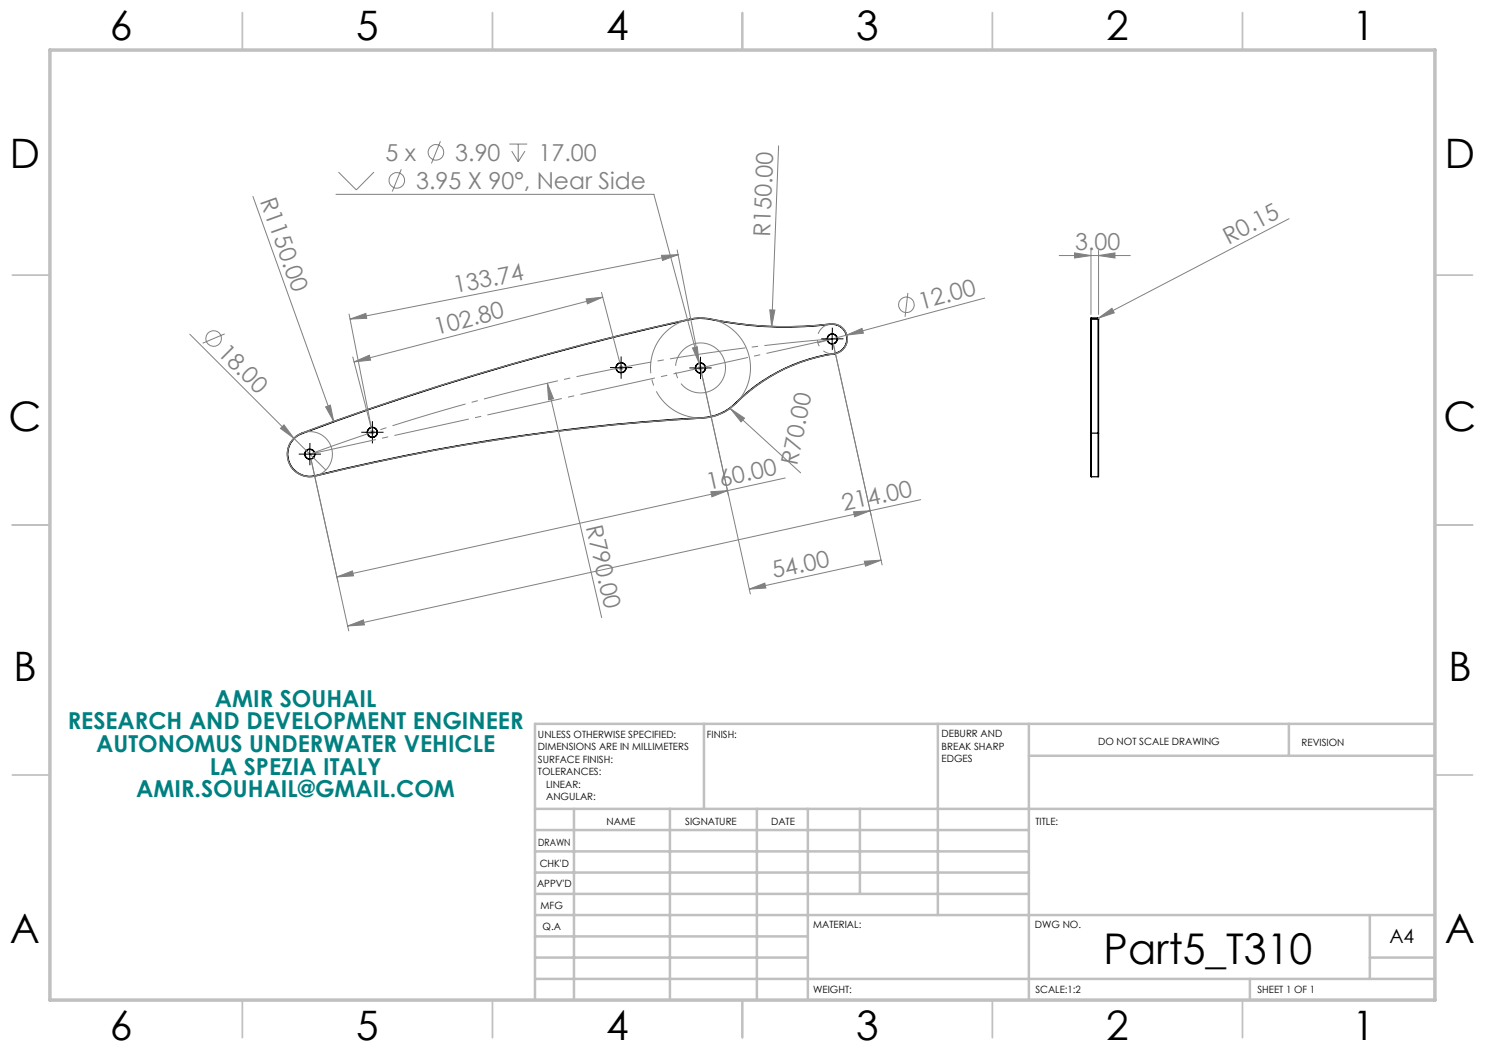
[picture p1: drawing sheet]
<svg xmlns="http://www.w3.org/2000/svg" width="297mm" height="210mm" viewBox="0 0 297 210" stroke-linecap="round" stroke-linejoin="round" font-family="sans-serif">
<g fill="none" stroke="#000" stroke-width=".25">
<path d="M137.9 63.8l.1 .1M137.9 63.8a572.4 572.4 0 0 0-77.5 22.8M138 63.9a568.5 568.5 0 0 0-77.6 22.8M142.1 63.9a73.9 73.9 0 0 0 24 1M142.1 63.9a9.2 9.2 0 0 0-4.1 0M142.1 63.8v.1M142.1 63.8a73.6 73.6 0 0 0 24 1M142.1 63.8a9.6 9.6 0 0 0-4.2 0M166.1 64.8v.1M166.1 64.9a2.94 2.94 0 0 1 3.2 2.5 2.94 2.94 0 0 1-2.4 3.3M166.1 64.8a3 3 0 0 1 3.3 2.6 3 3 0 0 1-2.5 3.4M166.9 70.7a35.3 35.3 0 0 0-19.8 9.9"/>
<path d="M166.9 70.7v.1M166.9 70.8a34.5 34.5 0 0 0-19.7 9.9M218.2 63.9v22.8M218.3 63.6l-.1 .3M218.3 63.8v22.8M218.3 63.8l-.1 .1M218.3 63.6v.2M218.3 63.6h1.3M218.3 63.8h1.3M219.6 63.6l.1 .3M219.6 63.8v22.8M219.6 63.8l.1 .1"/>
<path d="M219.6 63.6v.2M219.7 63.9v22.8M60.4 86.6a4.5 4.5 0 0 0-2.7 5.6 4.5 4.5 0 0 0 5.3 3M60.4 86.6v.1M60.4 86.7a4.4 4.4 0 0 0-2.7 5.4 4.4 4.4 0 0 0 5.3 3M63 95.1v.1M140.7 83.6a422.8 422.8 0 0 0-77.7 11.6M140.7 83.5a423.7 423.7 0 0 0-77.7 11.6M140.7 83.5v.1M147.1 80.6a10.1 10.1 0 0 1-6.4 2.9M147.1 80.6l.1 .1M147.2 80.7a10.3 10.3 0 0 1-6.5 2.9"/>
<path d="M218.2 86.7l.1 8.6M218.3 86.6l-.1 .1M218.3 86.6v8.7M218.3 95.3h1.3M218.3 86.6h1.3M219.6 86.6l.1 .1M219.6 86.6v8.7M219.7 86.7l-.1 8.6"/>
<circle cx="124.2" cy="73.5" r="1.02"/>
<circle cx="124.2" cy="73.5" r=".98"/>
<circle cx="140.1" cy="73.6" r="1.02"/>
<circle cx="140.1" cy="73.6" r=".98"/>
<circle cx="166.4" cy="67.8" r="1.02"/>
<circle cx="166.4" cy="67.8" r=".98"/>
<circle cx="62" cy="90.8" r="1.01"/>
<circle cx="62" cy="90.8" r=".97"/>
<circle cx="74.5" cy="86.5" r=".97"/>
<circle cx="74.5" cy="86.5" r="1.02"/>
</g>
<g fill="none" stroke="#808080" stroke-width=".2">
<path d="M50.6 39.3l16.1 45M67.2 38.9h63.6l9 33.8M67.7 34.4l3.6 3.6 3.5-3.6M80.3 33.9l-1.8 4.4M88.1 28.2l-1.8 4.5M101.9 28.8h3.5M102.3 30.2l1.3 2.1M103.6 28.8v3.5M105 30.2l-1.4 2.1M155.7 29.2l-1.4 36.1M117.2 59.8l3.3-.4-3 1.4zM120.3 58.5l3.7 14.1"/>
<path d="M120.5 59.4l-49.7 13M132.3 51.1l3.3-.2-3.1 1.2zM135.4 50l4.5 22.6M135.6 50.9l-65.6 12.9M181.6 58.6l-.6 4.8M197 59.6l-33.5 9M211.8 51.1h14.3M214.9 50.6l3.3 .5-3.3 .5zM218.2 50.1v12.8M219.7 51.1l3.3-.5v1zM219.7 50.1v12.8M257.8 43.7l-38.1 19.9"/>
<path d="M38 66.8l27.2 27.2M44.9 66.8l-4.4 1.8M69.8 62.8l4.5 22.7M70 63.8l3.2-1.1 .1 1zM70.6 71.4l3.6 14.1M70.8 72.4l3.1-1.4 .2 1zM109.5 76.7l1.2 3.1-1 .2zM109.5 76.7l10.8 46.8M123.7 73.5h1M123.9 73.2l.7 .7M124.2 73.1v.9M124.6 73.2l-.7 .7"/>
<path d="M138.5 69.6l1-.3 .3 3.4zM139.6 73.6h1M139.7 73.3l.7 .7M139.8 72.7l.5 1.8M140.1 73.1v1M140.4 73.3l-.7 .7M154 62h1l-.7 3.3zM166.7 68.7l9.7 44.3M169.3 67l3.1-1.3 .3 .9zM219.7 63.6l2.7-1.9 .4 .9zM219.7 63.6l-.1 .1M56.1 85.7l.7-.7 2 2.7z"/>
<path d="M62.2 91.8l7.5 34.4M65.1 81.4l1-.4 .6 3.3zM74 86.5h1M74.1 86.1l.7 .7M74.5 86v1M74.8 86.1l-.7 .7M142.2 98.3l3.3-.2-3.1 1.3zM145.5 98.1l-78.1 17.3M145.7 99.1l-5.4-24.5 9.8 44.2M146.1 81.8l2.8 1.8-.7 .8zM146.1 81.8l14 12.8M157.1 95.6l-11.6 2.5"/>
<path d="M184.1 99.9l-114.6 25.3M67.4 115.4l3.1-1.2 .2 1zM149.9 117.8l3.1-1.2 .2 1zM170.7 102.4l3.3-.2-3.1 1.2zM172.9 112.2l3.3-.2-3.1 1.2zM176.2 112l-26.3 5.8M69.5 125.2l3.2-1.2 .2 1z"/>
<circle cx="79.4" cy="36.1" r="1.55"/>
<circle cx="87.2" cy="30.5" r="1.55"/>
<circle cx="42.7" cy="67.7" r="1.56"/>
<circle cx="181.3" cy="61" r="1.55"/>
</g>
<path d="M58.9 87.6l.7-.6a540.2 540.2 0 0 1 79.7-23.4 17.3 17.3 0 0 1 5.3 .7 80.4 80.4 0 0 0 22.2 .5 3 3 0 0 1 2.6 2.9 3 3 0 0 1-2.5 3.1 35.5 35.5 0 0 0-20.4 10.5 10.1 10.1 0 0 1-5.8 2.3 439.2 439.2 0 0 0-78.6 11.7 4.5 4.5 0 0 1-4.3-2.7 4.5 4.5 0 0 1 1.1-5z" fill="none" stroke="#808080" stroke-width=".25"/>
<path d="M66.3 89.5a4.5 4.5 0 0 0-7.5-1.8 4.5 4.5 0 0 0 2 7.5 4.5 4.5 0 0 0 5.6-5.4l-.1-.3" fill="none" stroke="#808080" stroke-width=".2" stroke-dasharray="15.2 1.3 1.3 1.3" stroke-dashoffset="3" stroke-linecap="butt"/>
<path d="M144.9 72.1a5 5 0 0 0-8.4-2 5 5 0 0 0 2.3 8.3 5 5 0 0 0 6.2-6l-.1-.3" fill="none" stroke="#808080" stroke-width=".2" stroke-dasharray="15.2 1.3 1.3 1.3" stroke-dashoffset="1.4" stroke-linecap="butt"/>
<path d="M149.7 70.7a10 10 0 0 0-16.7-4.1 10 10 0 0 0 4.3 16.6 10 10 0 0 0 12.6-11.7l-.2-.8" fill="none" stroke="#808080" stroke-width=".2" stroke-dasharray="15.2 1.3 1.3 1.3" stroke-dashoffset="4.8" stroke-linecap="butt"/>
<path d="M169.3 66.9a3 3 0 0 0-5-1.2 3 3 0 0 0 1.3 5 3 3 0 0 0 3.8-3.6l-.1-.2" fill="none" stroke="#808080" stroke-width=".2" stroke-dasharray="15.2 1.3 1.3 1.3" stroke-dashoffset="7.7" stroke-linecap="butt"/>
<path d="M62 90.8a395 395 0 0 1 104.5-23" fill="none" stroke="#808080" stroke-width=".2" stroke-dasharray="15.2 1.3 1.3 1.3" stroke-dashoffset="1.6" stroke-linecap="butt"/>
<g fill="none" stroke="#000" stroke-width=".2" stroke-dasharray="15.2 1.3 1.3 1.3" stroke-linecap="butt">
<path d="M123 73.5h-1M124.2 72.3v-1M124.2 74.8v.9M125.5 73.5h1M138.9 73.6h-1M140.1 72.3v-.9M140.1 74.8v1M141.4 73.6h.9M165.2 67.8h-1M166.5 66.5v-1M166.5 69v1M167.7 67.8h1"/>
<path d="M60.7 90.8h-.9M62 89.6v-1M62 92.1v.9M63.2 90.8h1M73.2 86.5h-.9M74.5 85.2v-1M74.5 87.7v1M75.7 86.5h1"/>
</g>
<path d="M62 90.8l104.5-23" fill="none" stroke="#808080" stroke-width=".2" stroke-dasharray="15.2 1.3 1.3 1.3" stroke-dashoffset="1.7" stroke-linecap="butt"/>
<g fill="none" stroke="#c0c0c0" stroke-width=".35">
<path d="M48.5 2.5v7.5M98.5 2.5v7.5M148.5 2.5v7.5M198.5 2.5v7.5M248.5 2.5v7.5M2.5 55h7.5M287 55h7.5M2.5 105h7.5M287 105h7.5M2.5 155h7.5M287 155h7.5M48.5 200v7.5"/>
<path d="M98.5 200v7.5M148.5 200v7.5M198.5 200v7.5M248.5 200v7.5"/>
</g>
<g fill="none" stroke="#c0c0c0" stroke-width=".5">
<path d="M140.8 144.8v17M187.6 144.8v38.2M205.8 144.8v55.2M205.8 151.2h81.2M257.8 144.8v6.4M287 144.8h-180v55.2M107 161.8h180M107 178.8h98.8M107 174.5h98.8M107 170.3h98.8M107 166h98.8M114.8 161.8v38.2"/>
<path d="M134 161.8v38.2M151.4 161.8v38.2M161.6 161.8v38.2M172 161.8v17M107 195.8h180M107 191.5h54.6M107 187.3h54.6M107 183h180M250 195.8v4.2M274 191.5h13M274 183v12.8"/>
</g>
<path d="M10 10h277v190h-277z" fill="none" stroke="#c0c0c0" stroke-width=".7"/>
<path d="M122.9 73.5h2.5M124.2 72.3v2.5M138.8 73.6h2.5M140.1 72.3v2.6M165.2 67.8h2.5M166.4 66.5v2.5M60.7 90.8h2.5M61.9 89.6v2.5M73.2 86.5h2.5M74.5 85.2v2.5" fill="none" stroke="#000" stroke-width=".2"/>
<g fill="#808080">
<path d="M56.1 85.7l.7-.7 2 2.7z"/>
<path d="M138.5 69.6l1-.3 .3 3.4z"/>
<path d="M169.3 67l3.1-1.3 .3 .9z"/>
<path d="M219.7 63.6l2.7-1.9 .4 .9z"/>
<path d="M70 63.8l3.2-1.1 .1 1zM132.3 51.1l3.3-.2-3.1 1.2z"/>
<path d="M67.4 115.4l3.1-1.2 .2 1zM142.2 98.3l3.3-.2-3.1 1.3z"/>
<path d="M69.5 125.2l3.2-1.2 .2 1zM170.7 102.4l3.3-.2-3.1 1.2z"/>
<path d="M149.9 117.8l3.1-1.2 .2 1zM172.9 112.2l3.3-.2-3.1 1.2z"/>
<path d="M70.8 72.4l3.1-1.4 .2 1zM117.2 59.8l3.3-.4-3 1.4z"/>
<path d="M109.5 76.7l1.2 3.1-1 .2zM65.1 81.4l1-.4 .6 3.3zM146.1 81.8l2.8 1.8-.7 .8zM154 62h1l-.7 3.3z"/>
<path d="M214.9 50.6l3.3 .5-3.3 .5zM219.7 51.1l3.3-.5v1z"/>
</g>
<text font-size="8.5" x="220.7" y="192.7">Part5_T310</text>
<g font-size="8.1">
<text x="22" y="8">6</text>
<text x="71.2" y="8">5</text>
<text x="121.2" y="8">4</text>
<text x="171.2" y="8">3</text>
<text x="221.2" y="8">2</text>
<text x="270.5" y="8">1</text>
<text x="2" y="33.6">D</text>
<text x="289" y="33.6">D</text>
<text x="1.7" y="86.1">C</text>
<text x="288.7" y="86.1">C</text>
<text x="2.7" y="136.1">B</text>
<text x="289.7" y="136.1">B</text>
<text x="2" y="188.6">A</text>
<text x="289" y="188.6">A</text>
<text x="22" y="208">6</text>
<text x="71.2" y="208">5</text>
<text x="121.2" y="208">4</text>
<text x="171.2" y="208">3</text>
<text x="221.2" y="208">2</text>
<text x="270.5" y="208">1</text>
</g>
<g font-size="4.7" fill="#808080">
<text x="77.1" y="32.2">5 x</text>
<text x="91.1" y="32.2">3.90</text>
<text x="107.7" y="32.2">17.00</text>
<text x="52" y="40.1" transform="rotate(70 52 40.1)">R1150.00</text>
<text x="83.2" y="37.8">3.95 X 90°, Near Side</text>
<text x="154" y="47.5" transform="rotate(-88 154 47.5)">R150.00</text>
<text x="215" y="50.1">3.00</text>
<text x="245.7" y="48.9" transform="rotate(-28 245.7 48.9)">R0.15</text>
<text x="91" y="58.6" transform="rotate(-11 91 58.6)">133.74</text>
<text x="184.2" y="61.9" transform="rotate(-15 184.2 61.9)">12.00</text>
<text x="43.4" y="70.7" transform="rotate(45 43.4 70.7)">18.00</text>
<text x="87.3" y="67" transform="rotate(-15 87.3 67)">102.80</text>
<text x="159.5" y="93.1" transform="rotate(-78 159.5 93.1)">R70.00</text>
<text x="141.7" y="97.9" transform="rotate(-12 141.7 97.9)">160.00</text>
<text x="117.2" y="105.4" transform="rotate(77 117.2 105.4)">R790.00</text>
<text x="168.8" y="102.3" transform="rotate(-12 168.8 102.3)">214.00</text>
<text x="154.8" y="115.7" transform="rotate(-12 154.8 115.7)">54.00</text>
</g>
<g font-size="4.7" fill="#008080">
<text x="43" y="141.4">AMIR SOUHAIL</text>
<text x="13.5" y="145.9">RESEARCH AND DEVELOPMENT ENGINEER</text>
<text x="19.2" y="150.4">AUTONOMUS UNDERWATER VEHICLE</text>
<text x="42" y="154.9">LA SPEZIA ITALY</text>
<text x="27.3" y="159.5">AMIR.SOUHAIL@GMAIL.COM</text>
</g>
<text font-size="3.9" x="277.9" y="188.5">A4</text>
<g font-size="2">
<text x="107.6" y="147.6">UNLESS OTHERWISE SPECIFIED:</text>
<text x="141.4" y="147.6">FINISH:</text>
<text x="188.3" y="147.5">DEBURR AND</text>
<text x="188.3" y="150">BREAK SHARP</text>
<text x="219.6" y="149">DO NOT SCALE DRAWING</text>
<text x="260.3" y="149.2">REVISION</text>
<text x="107.6" y="150.1">DIMENSIONS ARE IN MILLIMETERS</text>
<text x="107.6" y="152.6">SURFACE FINISH:</text>
<text x="107.6" y="155.1">TOLERANCES:</text>
<text x="188.3" y="152.5">EDGES</text>
<text x="109.2" y="157.6">LINEAR:</text>
<text x="109.2" y="160.1">ANGULAR:</text>
<text x="121.3" y="165">NAME</text>
<text x="137" y="164.9">SIGNATURE</text>
<text x="154.2" y="164.9">DATE</text>
<text x="207.1" y="164.9">TITLE:</text>
<text x="107.6" y="169.1">DRAWN</text>
<text x="107.9" y="173.3">CHK'D</text>
<text x="107.4" y="177.4">APPV'D</text>
<text x="108.1" y="181.8">MFG</text>
<text x="108.5" y="186">Q.A</text>
<text x="162.6" y="185.5">MATERIAL:</text>
<text x="207" y="185.5">DWG NO.</text>
<text x="162.6" y="198.5">WEIGHT:</text>
<text x="207.1" y="198.6">SCALE:1:2</text>
<text x="251.5" y="198.6">SHEET 1 OF 1</text>
</g>
</svg>
